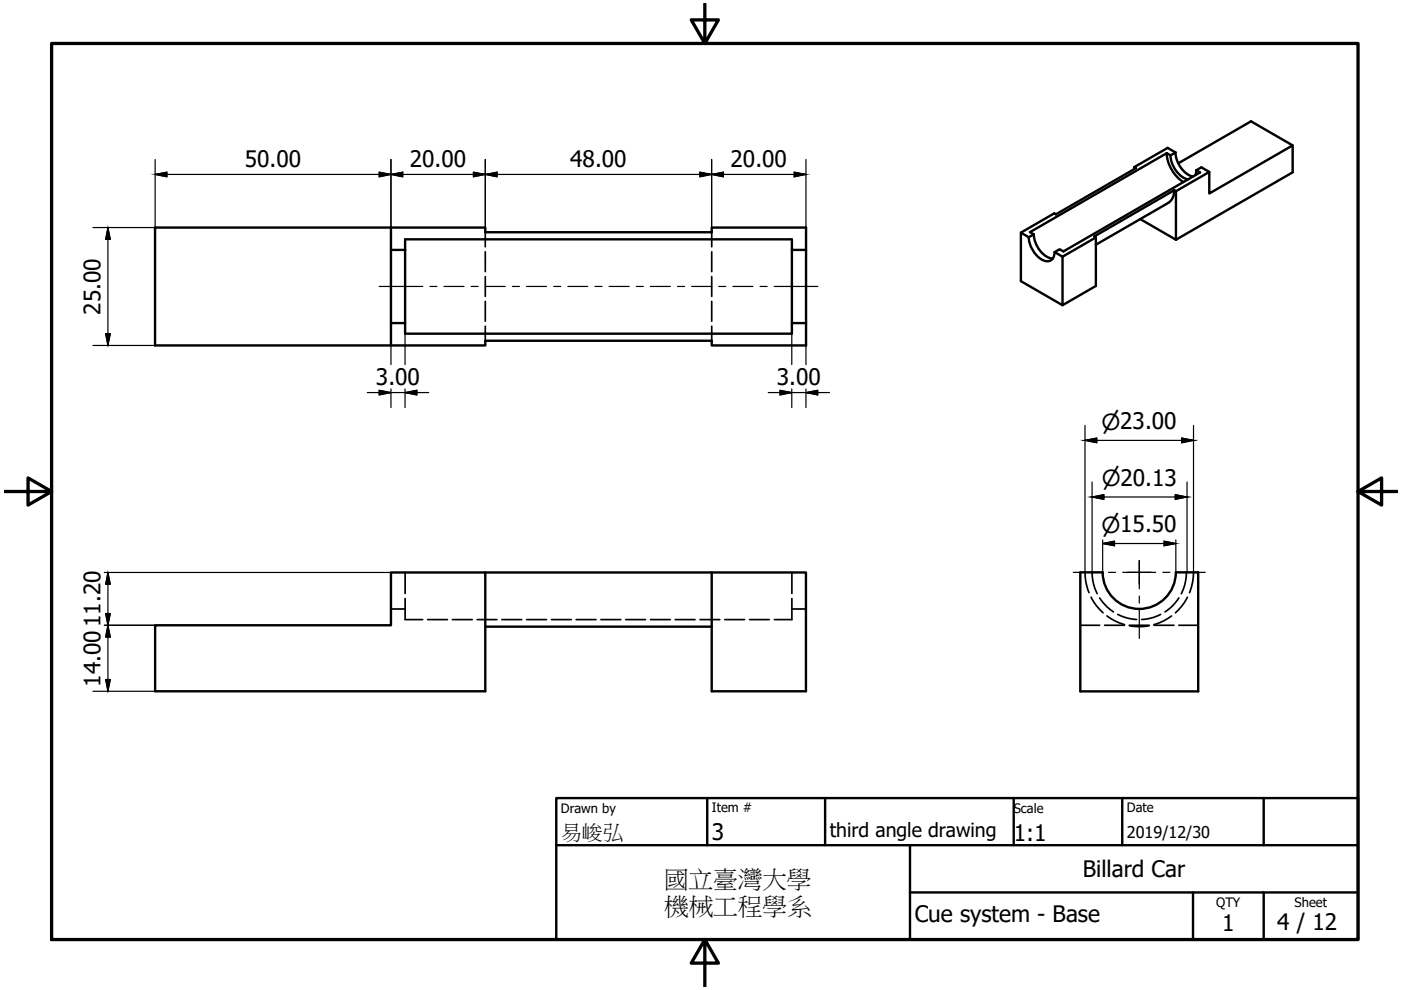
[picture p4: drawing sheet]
<svg xmlns="http://www.w3.org/2000/svg" width="297mm" height="210mm" viewBox="0 0 297 210" stroke-linecap="round" stroke-linejoin="round" font-family="sans-serif">
<!-- layer: Visible (ISO) -->
<g fill="none" stroke="#000" stroke-width=".51">
<path d="M240.5 35.4v.4M247.4 32.5a7.8 7.8 0 0 0 3.5 6.1M248.2 32.9a5.6 5.6 0 0 0 3.7 5.1M248.2 32.9l-.8-.4-29 16.7 .8 .5M249.2 32.3a5.6 5.6 0 0 0 3.7 5.1M249.2 32.3l-1.6-.9-7.1 4 .3 .3-16.9 9.8-.4-.3-7 4.1v10.3l8.8 5.1 7-4.1v-10.3M249.2 32.3l-1 .6M249.8 34.6l15.4-8.9 8.9 5.1v5.7l-24.8 14.3M253.6 36.1l-.1 1M256.4 36.5l-1.7-1-1 .6 .7 .5-28.9 16.7-.8-.5-1.1 .7 1.7 .9M274.1 30.8l-17.7 10.2v-4.5l-7.1 4-.3-.2M82.9 53h3v15.5h-3z"/>
<path d="M82.9 48.2v4.8M85.9 53v-2.3h82v2.3h3v-4.8h-20v1h-48v-1h-70v25h70v-1h48v1h20v-20.2M167.9 53v15.5h3M216.5 49.3l1.6 1 1.1-.6M218.1 50.3a5.9 5.9 0 0 0 3.4 5 1.6 1.6 0 0 0 2.1-1.9M219.2 49.7a5.7 5.7 0 0 0 3.6 5.1h.5M225.3 54.4v10.3M241.7 46.4l7.6 4.4M247.8 43l-15.5 8.9M248.9 40.3a2.87 2.87 0 0 1-1.1 2.6M249 40.3l-17 9.8 .3 .2-7 4.1M249.3 40.5v10.3"/>
<path d="M82.9 68.5v4.7M85.9 68.5v2.2h82v-2.2M32.9 132.6h50v-11.2h20v25.2h-70zM102.9 132.9h48M102.9 121.4h48M150.9 121.4h20v25.2h-20zM233.8 121.3a7.8 7.8 0 0 0 7.7 7.8 7.8 7.8 0 0 0 7.8-7.8M233.8 121.4h-4.8v25.2h25v-25.2h-4.7"/>
</g>
<!-- layer: Hidden (ISO) -->
<g fill="none" stroke="#000" stroke-width=".36">
<path d="M102.9 49.2v3.1M102.9 53.4v4.2M102.9 58.6v4.3M150.9 49.2v3.1M150.9 53.4v4.2M150.9 58.6v4.3M102.9 63.9v4.2M102.9 69.2v3M150.9 63.9v4.2M150.9 69.2v3M82.9 129.1h3M85.9 121.4v4.4"/>
<path d="M85.9 126.9v4.5h3.7M90.7 131.4h4.2M95.9 131.4h4.2M101.2 131.4h4.2M106.4 131.4h4.2M111.7 131.4h4.2M116.9 131.4h4.2M122.2 131.4h4.2M127.4 131.4h4.2M132.7 131.4h4.2M137.9 131.4h4.2M143.2 131.4h4.2"/>
<path d="M148.4 131.4h4.2M153.7 131.4h4.2M158.9 131.4h4.2M167.9 129.1h3M167.9 126.9v4.5h-3.7M167.9 121.4v4.4M229 132.6h4.2M230 121.4a11.4 11.4 0 0 0 .9 4.3M231.3 126.6l1.3 2 1.3 1.3M231.5 121.4l.1 .9a9.7 9.7 0 0 0 1 3.6M233.2 126.8l1.4 1.8 1.5 1.1M234.2 132.6h4.2"/>
<path d="M234.7 130.6a10.9 10.9 0 0 0 3.7 1.8M237 130.3l1.4 .6 2.6 .4M239.4 132.6h4.2M239.5 132.7l1.5 .1 2.6-.1M244.7 132.6h4.2M246.1 130.3l-1.5 .6-2.5 .4M248.4 130.6a10.8 10.8 0 0 1-3.8 1.8M249.9 126.8l-1.4 1.8-1.5 1.1M249.9 132.6h4.1M251.5 121.4v.9a10 10 0 0 1-1 3.6M251.8 126.6l-1.3 2-1.3 1.3M253 121.4a11.6 11.6 0 0 1-.8 4.3"/>
</g>
<!-- layer: Centerline (ISO) -->
<g fill="none" stroke="#000" stroke-width=".25">
<path d="M80.4 60.7h9.2M91.1 60.7h1.5M94.1 60.7h4.3M99.9 60.7h1.5M102.9 60.7h4.2M108.6 60.7h1.5M111.6 60.7h4.3M117.4 60.7h1.5M120.4 60.7h4.2M126.1 60.7h1.5M129.1 60.7h4.3M134.9 60.7h1.5"/>
<path d="M137.9 60.7h4.2M143.6 60.7h1.5M146.6 60.7h4.3M152.4 60.7h1.5M155.4 60.7h4.2M161.1 60.7h1.5M164.1 60.7h9.3"/>
</g>
<!-- layer: Center Mark (ISO) -->
<path d="M227.5 121.4h6M235 121.4h1.5M238 121.4h3.6h-2.6M241.6 123.9v-5v6M241.6 126.4v1.5M241.6 129.4v6M244.1 121.4h-2.5h3.4M246.5 121.4h1.6M249.6 121.4h5.9" fill="none" stroke="#000" stroke-width=".25"/>
<!-- layer: Border (ISO) -->
<path d="M10.9 9.2h277v190h-277zM149.4 .8v8.4l-2.8-5h5.7l-2.9 5M1 104.2h9.9l-5-2.9v5.8l5-2.9M287.9 104.2l5 2.9v-5.8l-5 2.9h8.4M149.4 199.2l2.9 5h-5.7l2.8-5v10" fill="none" stroke="#000" stroke-width=".7"/>
<!-- layer: Title (ISO) -->
<path d="M117.9 169.2h170v30h-170zM117.9 179.2h170M149.9 169.2v10M174.9 169.2v10M192.9 179.2v20M214.9 169.2v10M237.9 169.2v10M267.9 169.2v10M192.9 189.2h95M252.9 189.2v10M267.9 189.2v10" fill="none" stroke="#000" stroke-width=".51"/>
<!-- layer: Dimension (ISO) -->
<g fill="none" stroke="#000" stroke-width=".25">
<path d="M32.9 37l2.5 .5v-1l-2.5 .5h50l-2.5 .5v-1l5 1v-1l-2.5 .5h20l-2.5 .5v-1l5 1v-1l-2.5 .5h48l-2.5 .5v-1l5 1v-1l-2.5 .5h20l-2.5 .5v-1l2.5 .5M32.9 33.8v14.4h-13.2M82.9 33.8v19.2M102.9 33.8v15.4M150.9 33.8v15.4M170.9 33.8v19.2M22.9 48.2l-.5 2.5h1l-.5-2.5v25l-.5-2.5h1l-.5 2.5M19.7 73.2h13.2M82.9 73.2v4.1M85.9 70.7v6.6M167.9 70.7v6.6M170.9 73.2v4.1"/>
<path d="M77.9 83.2h5l-2.5 .5v-1l2.5 .5h3l2.5 .5v-1l-2.5 .5h5M82.9 82.5v3.9M85.9 82.5v3.9M162.9 83.2h5l-2.5 .5v-1l2.5 .5h3l2.5 .5v-1l-2.5 .5h5M167.9 82.5v3.9M170.9 82.5v3.9M230 93.4l2.5 .5v-1l-2.5 .5h23l-2.5 .5v-1l2.5 .5M230 90.2v31.1M253 90.2v31.1M231.5 105.4l2.5 .5v-1l-2.5 .5h20.2l-2.5 .5v-1l2.5 .5M231.5 102.2v19.1M233.8 115.2l2.5 .5v-1l-2.5 .5h15.5l-2.5 .5v-1l2.5 .5"/>
<path d="M233.8 114.5v6.8M249.3 114.5v6.8M251.7 102.2v19.1M22.1 121.4h60.8M22.1 132.6h10.8M22.9 121.4l-.5 2.5h1l-.5-2.5v11.2l-.5-2.5h1l-1 5h1l-.5-2.5v14l-.5-2.5h1l-.5 2.5M19.7 146.6h13.2"/>
</g>
<g fill="#000" stroke="#000" stroke-width=".21">
<path d="M22.9 48.2l.5 2.5h-1zM22.4 70.7h1l-.5 2.5zM22.4 130.1h1l-.5 2.5zM22.9 121.4l.5 2.5h-1zM22.9 132.6l.5 2.5h-1zM22.4 144.1h1l-.5 2.5z"/>
<path d="M32.9 37l2.5-.5v.5zM32.9 37l2.5 .5v-.5z"/>
<path d="M80.4 36.5l2.5 .5h-2.5zM80.4 37v.5l2.5-.5z"/>
<path d="M82.9 37l2.5-.5v.5zM82.9 37l2.5 .5v-.5z"/>
<path d="M100.4 36.5l2.5 .5h-2.5zM100.4 37v.5l2.5-.5z"/>
<path d="M102.9 37l2.5-.5v.5zM102.9 37l2.5 .5v-.5z"/>
<path d="M148.4 36.5l2.5 .5h-2.5zM148.4 37v.5l2.5-.5z"/>
<path d="M150.9 37l2.5-.5v.5zM150.9 37l2.5 .5v-.5z"/>
<path d="M168.4 36.5l2.5 .5h-2.5zM168.4 37v.5l2.5-.5z"/>
<path d="M80.4 82.7l2.5 .5h-2.5zM80.4 83.2v.5l2.5-.5z"/>
<path d="M85.9 83.2l2.5-.5v.5zM85.9 83.2l2.5 .5v-.5z"/>
<path d="M165.4 82.7l2.5 .5h-2.5zM165.4 83.2v.5l2.5-.5z"/>
<path d="M170.9 83.2l2.5-.5v.5zM170.9 83.2l2.5 .5v-.5z"/>
<path d="M230 93.4l2.5-.5v.5zM230 93.4l2.5 .5v-.5z"/>
<path d="M250.5 92.9l2.5 .5h-2.5zM250.5 93.4v.5l2.5-.5z"/>
<path d="M231.5 105.4l2.5-.5v.5zM231.5 105.4l2.5 .5v-.5z"/>
<path d="M233.8 115.2l2.5-.5v.5zM233.8 115.2l2.5 .5v-.5z"/>
<path d="M246.8 114.7l2.5 .5h-2.5zM246.8 115.2v.5l2.5-.5z"/>
<path d="M249.2 104.9l2.5 .5h-2.5zM249.2 105.4v.5l2.5-.5z"/>
</g>
<g font-size="5.2">
<text x="140.8" y="188.1">國立臺灣大學</text>
<text x="140.8" y="193.9">機械工程學系</text>
</g>
<g font-size="4.8">
<text x="51.9" y="35.4">50.00</text>
<text x="86.9" y="35.4">20.00</text>
<text x="120.9" y="35.4">48.00</text>
<text x="154.9" y="35.4">20.00</text>
<text x="21.3" y="66.7" transform="rotate(-90 21.3 66.7)">25.00</text>
<text x="79.7" y="81.6">3.00</text>
<text x="164.7" y="81.6">3.00</text>
<text x="21.3" y="145.6" transform="rotate(-90 21.3 145.6)">14.0011.20</text>
<text x="150.9" y="178.1">3</text>
<text x="214.9" y="178.2">1:1</text>
<text x="229.6" y="186">Billard Car</text>
<text x="193.9" y="195.5">Cue system - Base</text>
<text x="259.1" y="197.5">1</text>
<text x="270.8" y="197.2">4 / 12</text>
</g>
<g font-size="4.7">
<text x="233.6" y="91.1">⌀23.00</text>
<text x="233.6" y="103.1">⌀20.13</text>
<text x="233.6" y="113">⌀15.50</text>
</g>
<text font-size="4.5" x="118.9" y="177.8">易峻弘</text>
<text font-size="4.1" x="175.9" y="177.4">third angle drawing</text>
<text font-size="3.4" x="238.9" y="177.7">2019/12/30</text>
<g font-size="2.8">
<text x="118.9" y="172.3">Drawn by</text>
<text x="150.9" y="172.2">Item #</text>
<text x="214.9" y="172.3">Scale</text>
<text x="238.9" y="172.2">Date</text>
<text x="257.9" y="192.2">QTY</text>
<text x="274.5" y="192.3">Sheet</text>
</g>
</svg>
